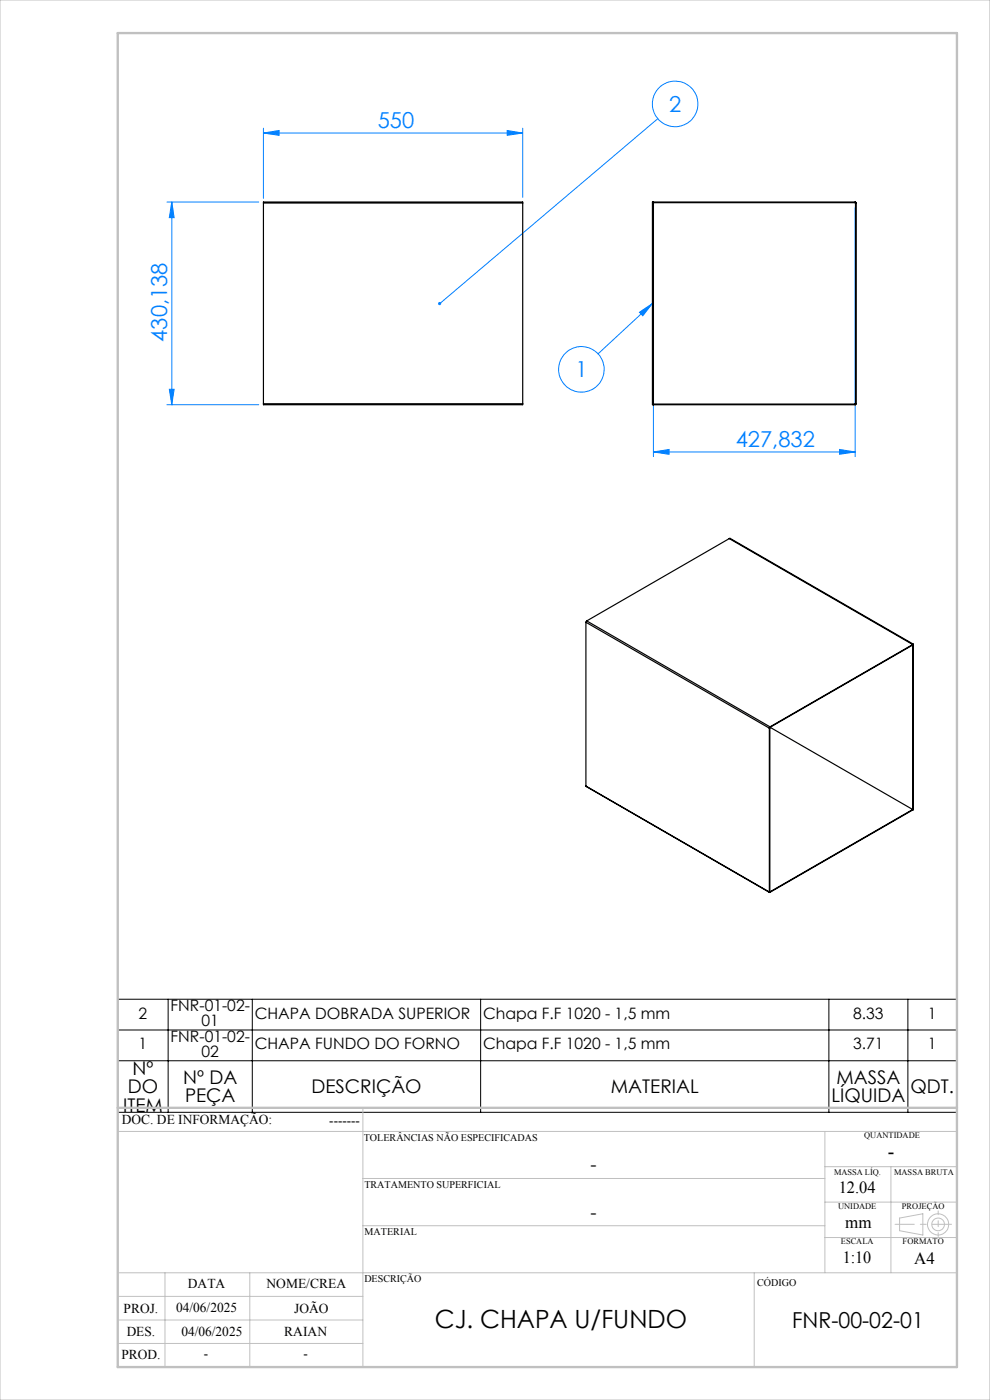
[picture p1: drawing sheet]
<svg xmlns="http://www.w3.org/2000/svg" width="210mm" height="297mm" viewBox="0 0 210 297" stroke-linecap="round" stroke-linejoin="round" font-family="sans-serif">
<g fill="none" stroke="#0080ff" stroke-width=".21">
<path d="M55.9 28.2l3.3-.5v1zM55.9 27.2v14.9M55.9 28.2h55M107.6 27.7l3.3 .5-3.3 .5zM110.9 27.2v14.7M139.5 25.2l-46.2 39.2M35.4 42.9h19.5M36.4 42.9l.5 3.3h-1zM36.4 42.9v43M138.6 44v52.9M181.4 44v52.9M135.6 66.2l2.8-1.8-2.1 2.6z"/>
<path d="M138.4 64.4l-11.5 10.7M35.4 85.9h19.5M35.9 82.6h1l-.5 3.3zM138.6 95.9l3.3-.5v1zM138.6 95.9h42.8M178.1 95.4l3.3 .5-3.3 .5z"/>
<circle cx="143.2" cy="22.1" r="4.8"/>
<circle cx="123.3" cy="78.4" r="4.8"/>
</g>
<g fill="none" stroke="#c0c0c0" stroke-width=".21">
<path d="M0 0h210v297h-210zM77 235v55M25 240h178M77 250h98M175 240v30M175 255h28M175 247.5h28M189 247.5v22.5M190.8 258.4l5-.9v4.5l-5-.9zM25 275h52M25 270h178M35 270v20"/>
<path d="M53 270v20M77 260h98M160 270v20M175 262.5h28M25 285h52M25 280h52"/>
<circle cx="199" cy="259.7" r="1.34"/>
<circle cx="199" cy="259.7" r="2.25"/>
</g>
<path d="M25 212h177.9v24h-177.9zM25 218.5h177.9M35.7 212v24M53.5 212v24M102 212v24M175.8 212v24M192.6 212v24M25 225h177.9" fill="none" stroke="#000" stroke-width=".21"/>
<path d="M201.8 259.7h-11.9" fill="none" stroke="#c0c0c0" stroke-width=".21" stroke-dasharray="15.2 1.3 1.3 1.3" stroke-dashoffset="11.2"/>
<path d="M199 256.9v5.4" fill="none" stroke="#c0c0c0" stroke-width=".21" stroke-dasharray="15.2 1.3 1.3 1.3" stroke-dashoffset="14.4"/>
<path d="M25 7h178v283h-178zM25 235h178" fill="none" stroke="#c0c0c0" stroke-width=".5"/>
<g fill="#0080ff">
<path d="M135.6 66.2l2.8-1.8-2.1 2.6z"/>
<path d="M93.1 64.1a.34 .34 0 0 1 .4 .1 .34 .34 0 0 1 0 .5 .34 .34 0 0 1-.5-.1l.3-.2-.3 .2-.1-.2z"/>
<path d="M178.1 95.4l3.3 .5-3.3 .5zM138.6 95.9l3.3-.5v1z"/>
<path d="M55.9 28.2l3.3-.5v1zM107.6 27.7l3.3 .5-3.3 .5z"/>
<path d="M35.9 82.6h1l-.5 3.3zM36.4 42.9l.5 3.3h-1z"/>
</g>
<g fill="none" stroke="#000" stroke-width=".25">
<path d="M55.9 43.1v-.2h55v.2M55.9 43.1h55M55.9 43.1v42.6M110.9 43.1v42.6M138.6 42.9v43M138.6 43h42.8M181.4 42.9l.2 .2M181.4 43l.1 .1M181.4 42.9h-43v43h43M181.4 42.9v.1M181.5 43.1h.1M181.5 43.1v42.6"/>
<path d="M181.6 43.1v42.6M55.9 85.7v.2h55v-.2M55.9 85.7h55M138.6 85.7h42.8M181.4 85.7v.2M181.5 85.7h-.1M181.5 85.7h.1M181.6 85.7l-.2 .2M154.7 114.3l38.9 22.4M154.7 114.3l-30.2 17.4M154.7 114.3l.1-.1 38.9 22.5M124.3 132l38.9 22.5"/>
<path d="M124.3 132v34.8M124.5 131.7l-.2 .3M124.5 131.7l38.8 22.5M193.6 136.7l-30.3 17.5M193.6 136.7v35.1M193.6 136.8l-30.3 17.5M193.7 136.7v35.1h-.1M193.7 136.7h-.1M163.2 154.5v34.7M163.3 154.4l-.1 .1M163.3 154.4v34.8M163.3 154.2l-.1 .3"/>
<path d="M163.3 154.3v.1M163.3 154.2v.1M163.4 154.3l30.2 17.4-30.3 17.5M124.3 166.8l38.9 22.5M124.3 166.8l38.9 22.4M193.6 171.8l-30.3 17.5M163.2 189.2l.1 .1M163.3 189.2h.1M163.3 189.2h-.1M163.3 189.2v.1"/>
</g>
<text font-size="5.3" x="92.2" y="281.7">CJ. CHAPA U/FUNDO</text>
<g font-size="4.7" fill="#0080ff">
<text x="141.9" y="23.7">2</text>
<text x="80.1" y="27.2">550</text>
<text x="35.4" y="72.5" transform="rotate(-90 35.4 72.5)">430,138</text>
<text x="122" y="80">1</text>
<text x="156.1" y="94.8">427,832</text>
</g>
<text font-size="4.7" x="168" y="281.7">FNR-00-02-01</text>
<text font-size="4.3" x="188.3" y="245.8">-</text>
<g font-size="4">
<text x="27.1" y="231.9">DO</text>
<text x="28.1" y="228">Nº</text>
<text x="38.9" y="230">Nº DA</text>
<text x="39.3" y="233.9">PEÇA</text>
<text x="66.1" y="231.9">DESCRIÇÃO</text>
<text x="129.6" y="231.9">MATERIAL</text>
<text x="176.4" y="233.9">LÍQUIDA</text>
<text x="177.4" y="230">MASSA</text>
<text x="193.1" y="231.9">QDT.</text>
<text x="26.1" y="235.8">ITEM</text>
<text x="125.2" y="248.4">-</text>
<text x="125.2" y="258.6">-</text>
</g>
<g font-size="3.6">
<text x="177.9" y="253.1">12.04</text>
<text x="179.3" y="260.6">mm</text>
<text x="178.7" y="267.9">1:10</text>
<text x="193.9" y="268.1">A4</text>
</g>
<g font-size="3.3">
<text x="36.2" y="214.5">FNR-01-02-</text>
<text x="29.4" y="216.1">2</text>
<text x="36.2" y="221">FNR-01-02-</text>
<text x="42.8" y="217.7">01</text>
<text x="54" y="216.1">CHAPA DOBRADA SUPERIOR</text>
<text x="102.5" y="216.1">Chapa F.F 1020 - 1,5 mm</text>
<text x="181" y="216.1">8.33</text>
<text x="196.8" y="216.1">1</text>
<text x="29.4" y="222.6">1</text>
<text x="42.8" y="224.2">02</text>
<text x="54" y="222.6">CHAPA FUNDO DO FORNO</text>
<text x="102.5" y="222.6">Chapa F.F 1020 - 1,5 mm</text>
<text x="181" y="222.6">3.71</text>
<text x="196.8" y="222.6">1</text>
</g>
<g font-size="2.9">
<text x="25.9" y="238.4">DOC. DE INFORMAÇÃO:</text>
<text x="69.8" y="238.6">-------</text>
<text x="39.9" y="273.2">DATA</text>
<text x="56.5" y="273.2">NOME/CREA</text>
<text x="26.2" y="278.6">PROJ.</text>
<text x="37.4" y="278.2">04/06/2025</text>
<text x="62.4" y="278.6">JOÃO</text>
<text x="26.9" y="283.4">DES.</text>
<text x="38.5" y="283.4">04/06/2025</text>
<text x="60.3" y="283.4">RAIAN</text>
<text x="25.7" y="288.3">PROD.</text>
<text x="43.3" y="288">-</text>
<text x="64.4" y="288">-</text>
</g>
<g font-size="2.2">
<text x="77.2" y="242.1">TOLERÂNCIAS NÃO ESPECIFICADAS</text>
<text x="77.3" y="251.9">TRATAMENTO SUPERFICIAL</text>
<text x="77.3" y="261.9">MATERIAL</text>
<text x="77.3" y="272.1">DESCRIÇÃO</text>
<text x="160.6" y="272.8">CÓDIGO</text>
</g>
<g font-size="1.8">
<text x="183.3" y="241.4">QUANTIDADE</text>
<text x="176.9" y="249.2">MASSA LÍQ.</text>
<text x="189.7" y="249.2">MASSA BRUTA</text>
<text x="177.8" y="256.5">UNIDADE</text>
<text x="191.3" y="256.5">PROJEÇÃO</text>
<text x="178.4" y="264">ESCALA</text>
<text x="191.5" y="264">FORMATO</text>
</g>
</svg>
